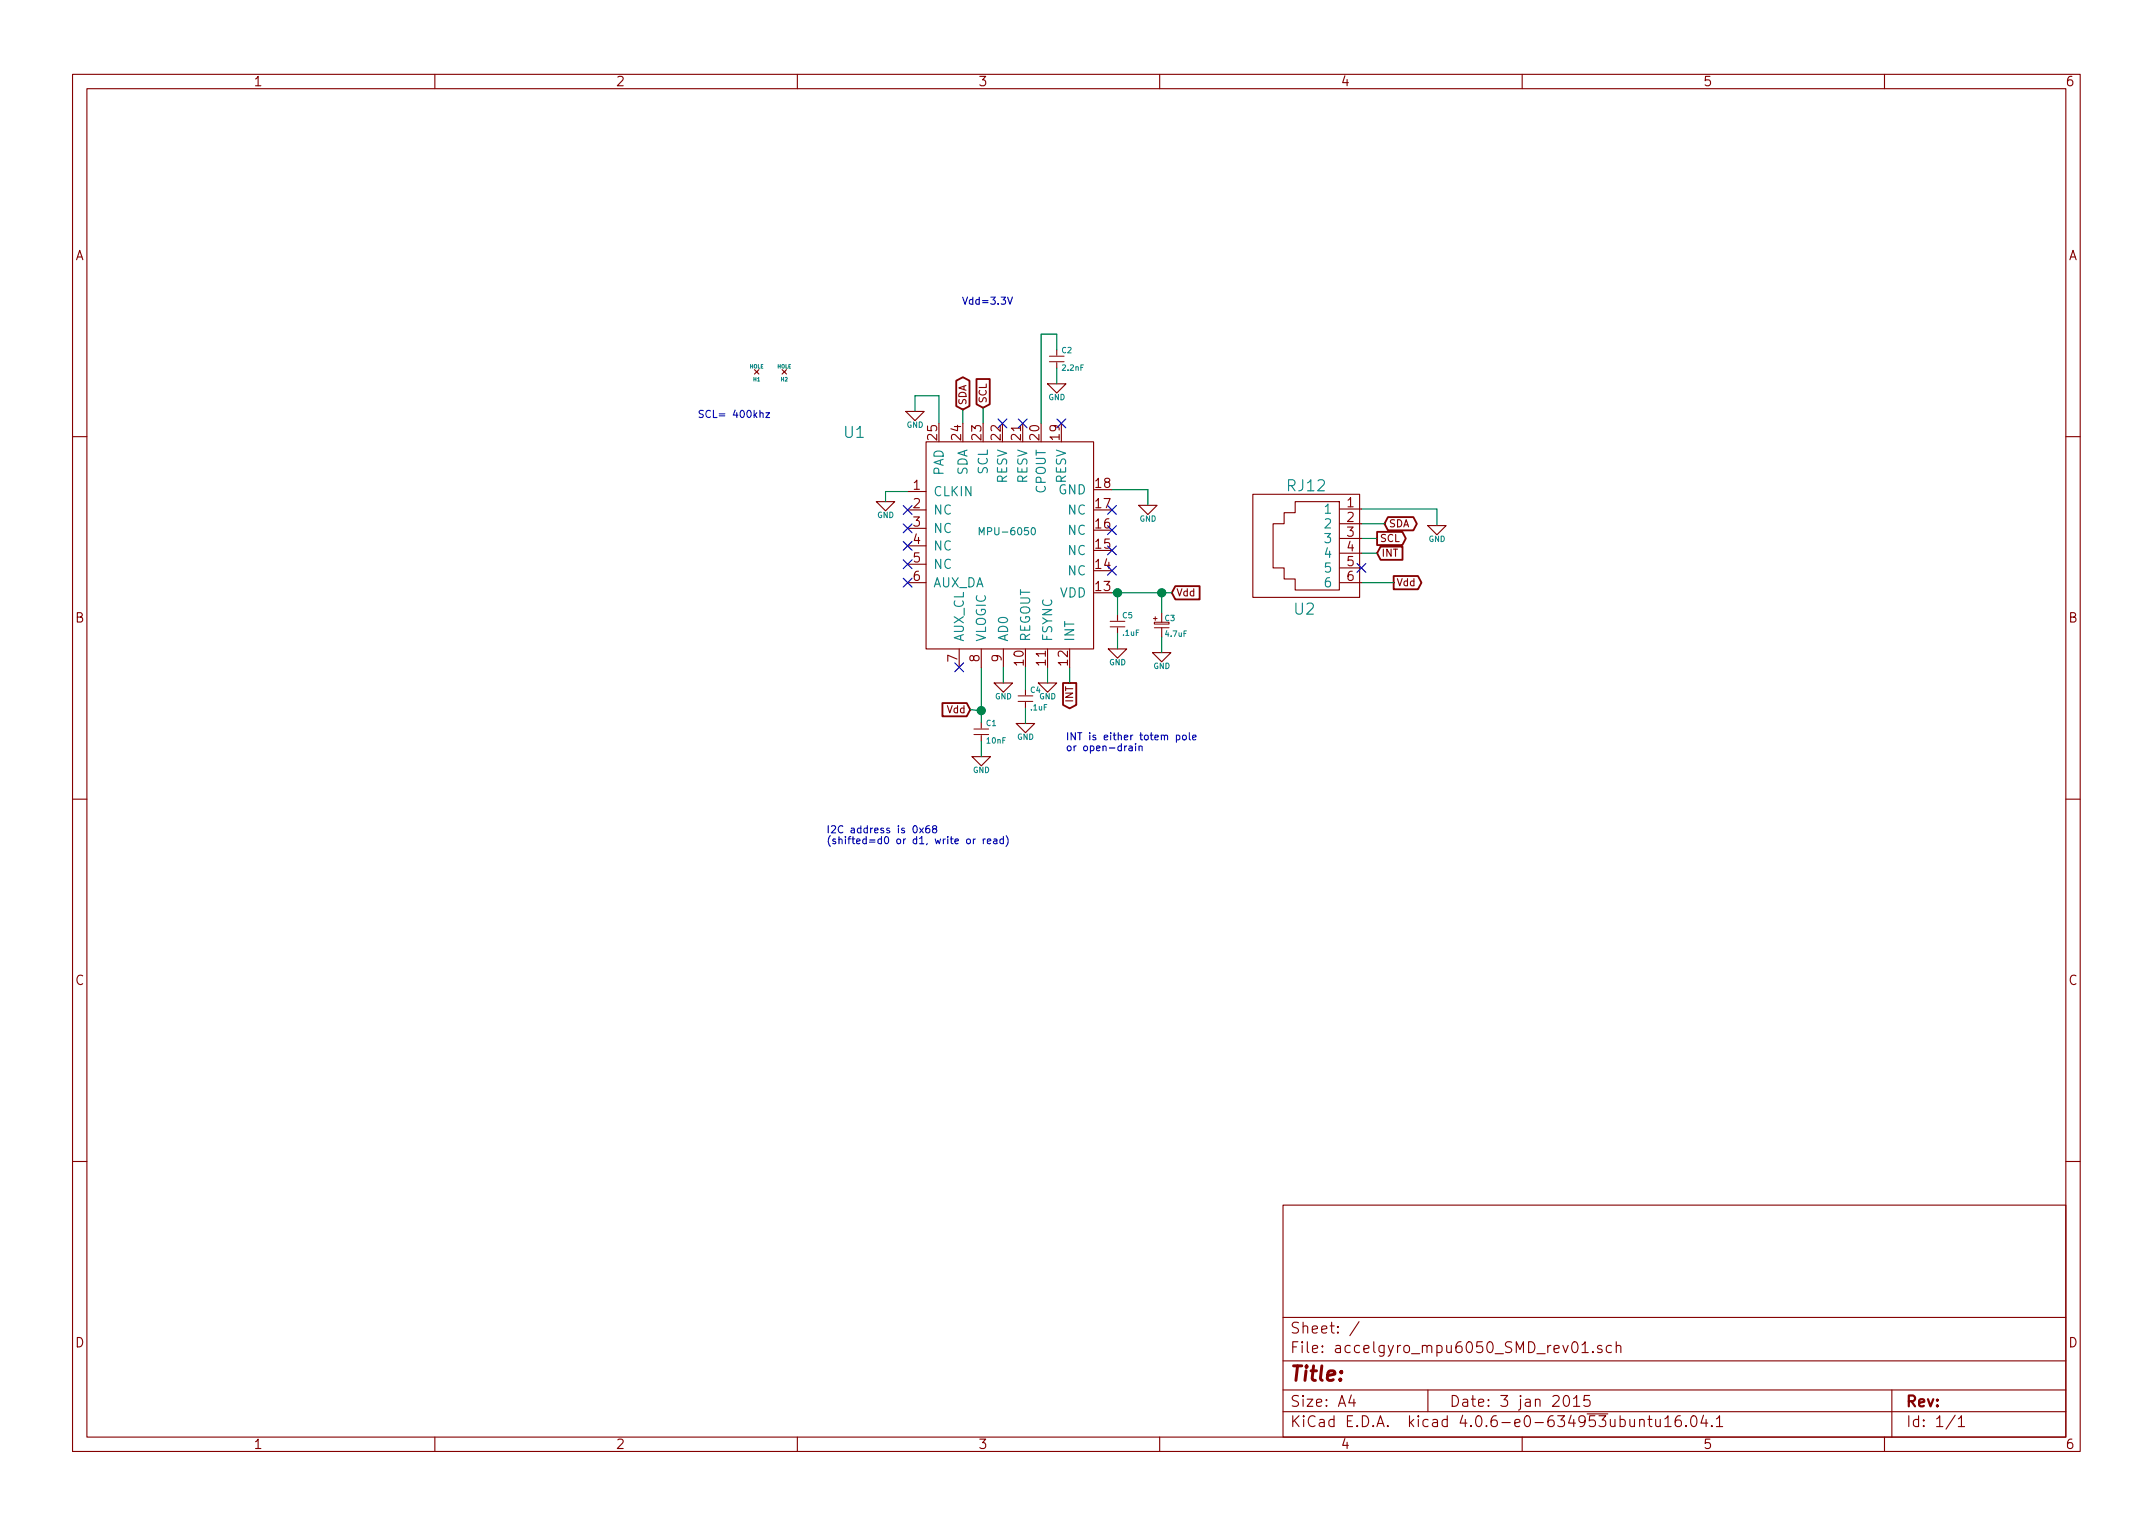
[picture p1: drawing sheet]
EESchema Schematic File Version 2
LIBS:ted_capacitors
LIBS:ted_connectors
LIBS:TED_led
LIBS:ted_power
LIBS:ted_regulators
LIBS:ted_resistors
LIBS:ted_switches
LIBS:TED_transformer
LIBS:ted_transistor
LIBS:TED_zener
LIBS:ted_ic
LIBS:ted_inductors
LIBS:ted_crystals
LIBS:device
LIBS:ted_diodes
LIBS:TED_holes
LIBS:accelgyro_mpu6050_SMD_rev01-cache
EELAYER 25 0
EELAYER END
$Descr A4 11693 8268
encoding utf-8
Sheet 1 1
Title ""
Date "3 jan 2015"
Rev ""
Comp ""
Comment1 ""
Comment2 ""
Comment3 ""
Comment4 ""
$EndDescr
Text GLabel 7480 2915 2    39   Output ~ 0
SCL
Wire Wire Line
	7395 2915 7480 2915
Text GLabel 7570 3155 2    39   Output ~ 0
Vdd
$Comp
L GND #PWR01
U 1 1
P 7805 2845
F 0 "#PWR01" H 7805 2920 30  0001 C CNN
F 1 "GND" H 7805 2775 30  0000 C CNN
F 2 "" H 7805 2845 60  0000 C CNN
F 3 "" H 7805 2845 60  0000 C CNN
	1    7805 2845
	1    0    0    -1  
$EndComp
Wire Wire Line
	7395 2755 7805 2755
Wire Wire Line
	7805 2755 7805 2845
Wire Wire Line
	7395 3155 7570 3155
Text GLabel 7520 2835 2    39   BiDi ~ 0
SDA
Wire Wire Line
	7395 2835 7520 2835
Text GLabel 7480 2995 2    39   Input ~ 0
INT
Wire Wire Line
	7480 2995 7395 2995
$Comp
L C(small) C1
U 1 1
P 5330 3965
F 0 "C1" H 5355 4015 30  0000 L CNN
F 1 "10nF" H 5355 3920 30  0000 L CNN
F 2 "ted_capacitors:TED_SM0603_C" H 5330 3965 60  0001 C CNN
F 3 "" H 5330 3965 60  0000 C CNN
	1    5330 3965
	1    0    0    -1  
$EndComp
$Comp
L GND #PWR02
U 1 1
P 6310 3535
F 0 "#PWR02" H 6310 3610 30  0001 C CNN
F 1 "GND" H 6310 3465 30  0000 C CNN
F 2 "" H 6310 3535 60  0000 C CNN
F 3 "" H 6310 3535 60  0000 C CNN
	1    6310 3535
	1    0    0    -1  
$EndComp
Wire Wire Line
	6310 3450 6310 3535
Wire Wire Line
	5330 3615 5330 3915
$Comp
L C(small) C4
U 1 1
P 5570 3785
F 0 "C4" H 5595 3835 30  0000 L CNN
F 1 ".1uF" H 5595 3740 30  0000 L CNN
F 2 "ted_capacitors:TED_SM0603_C" H 5570 3785 60  0001 C CNN
F 3 "" H 5570 3785 60  0000 C CNN
	1    5570 3785
	1    0    0    -1  
$EndComp
$Comp
L GND #PWR03
U 1 1
P 5570 3920
F 0 "#PWR03" H 5570 3995 30  0001 C CNN
F 1 "GND" H 5570 3850 30  0000 C CNN
F 2 "" H 5570 3920 60  0000 C CNN
F 3 "" H 5570 3920 60  0000 C CNN
	1    5570 3920
	1    0    0    -1  
$EndComp
Wire Wire Line
	5570 3835 5570 3920
Text GLabel 5810 3700 3    39   Output ~ 0
INT
Wire Wire Line
	5810 3700 5810 3615
$Comp
L GND #PWR04
U 1 1
P 5330 4100
F 0 "#PWR04" H 5330 4175 30  0001 C CNN
F 1 "GND" H 5330 4030 30  0000 C CNN
F 2 "" H 5330 4100 60  0000 C CNN
F 3 "" H 5330 4100 60  0000 C CNN
	1    5330 4100
	1    0    0    -1  
$EndComp
Wire Wire Line
	5330 4015 5330 4100
$Comp
L HOLE H1
U 1 1
P 4110 2010
F 0 "H1" H 4110 1970 20  0000 C CNN
F 1 "HOLE" H 4110 2040 20  0000 C CNN
F 2 "ted_holes:TED_Hole_3mm" H 4110 2010 60  0001 C CNN
F 3 "" H 4110 2010 60  0000 C CNN
	1    4110 2010
	1    0    0    -1  
$EndComp
Text Notes 5225 1645 0    39   ~ 0
Vdd=3.3V
Text GLabel 5340 2205 1    39   Input ~ 0
SCL
Wire Wire Line
	5340 2290 5340 2205
Text GLabel 5230 2215 1    39   BiDi ~ 0
SDA
Wire Wire Line
	5230 2290 5230 2215
Text Notes 4490 4575 0    39   ~ 0
I2C address is 0x68 \n(shifted=d0 or d1, write or read)
Text Notes 5790 4070 0    39   ~ 0
INT is either totem pole\nor open-drain
Text Notes 3790 2260 0    39   ~ 0
SCL= 400khz
$Comp
L RJ12 U2
U 1 1
P 7085 2955
F 0 "U2" H 7085 2615 60  0000 C CNN
F 1 "RJ12" H 7095 3285 60  0000 C CNN
F 2 "ted_connectors:TED_RJ12_855135002" H 7085 2955 60  0001 C CNN
F 3 "" H 7085 2955 60  0000 C CNN
	1    7085 2955
	1    0    0    -1  
$EndComp
$Comp
L HOLE H2
U 1 1
P 4260 2010
F 0 "H2" H 4260 1970 20  0000 C CNN
F 1 "HOLE" H 4260 2040 20  0000 C CNN
F 2 "ted_holes:TED_Hole_3mm" H 4260 2010 60  0001 C CNN
F 3 "" H 4260 2010 60  0000 C CNN
	1    4260 2010
	1    0    0    -1  
$EndComp
$Comp
L C_POL_small C3
U 1 1
P 6310 3390
F 0 "C3" H 6325 3435 30  0000 L CNN
F 1 "4.7uF" H 6325 3350 30  0000 L CNN
F 2 "ted_capacitors:TED_SM3216_1206_ELEC_C" H 6310 3390 60  0001 C CNN
F 3 "~" H 6310 3390 60  0000 C CNN
	1    6310 3390
	1    0    0    -1  
$EndComp
$Comp
L GND #PWR05
U 1 1
P 5690 3700
F 0 "#PWR05" H 5690 3775 30  0001 C CNN
F 1 "GND" H 5690 3630 30  0000 C CNN
F 2 "" H 5690 3700 60  0000 C CNN
F 3 "" H 5690 3700 60  0000 C CNN
	1    5690 3700
	1    0    0    -1  
$EndComp
Wire Wire Line
	5690 3615 5690 3700
$Comp
L MPU-6050 U1
U 1 1
P 5500 2915
F 0 "U1" H 4640 3495 60  0000 C CNN
F 1 "MPU-6050" H 5470 2955 39  0000 C CNN
F 2 "ted_ICs:TED_QFN24+1_NO_PASTE" H 5500 2915 60  0001 C CNN
F 3 "" H 5500 2915 60  0000 C CNN
	1    5500 2915
	1    0    0    -1  
$EndComp
Text GLabel 6365 3210 2    39   Input ~ 0
Vdd
Wire Wire Line
	6040 3210 6365 3210
$Comp
L GND #PWR06
U 1 1
P 6235 2735
F 0 "#PWR06" H 6235 2810 30  0001 C CNN
F 1 "GND" H 6235 2665 30  0000 C CNN
F 2 "" H 6235 2735 60  0000 C CNN
F 3 "" H 6235 2735 60  0000 C CNN
	1    6235 2735
	1    0    0    -1  
$EndComp
Wire Wire Line
	6235 2650 6235 2735
Wire Wire Line
	6040 2650 6235 2650
NoConn ~ 6040 2760
NoConn ~ 6040 2870
NoConn ~ 6040 2980
NoConn ~ 6040 3090
NoConn ~ 4930 3055
NoConn ~ 4930 2955
NoConn ~ 4930 2860
NoConn ~ 4930 2760
$Comp
L GND #PWR07
U 1 1
P 4810 2715
F 0 "#PWR07" H 4810 2790 30  0001 C CNN
F 1 "GND" H 4810 2645 30  0000 C CNN
F 2 "" H 4810 2715 60  0000 C CNN
F 3 "" H 4810 2715 60  0000 C CNN
	1    4810 2715
	1    0    0    -1  
$EndComp
Wire Wire Line
	4810 2660 4810 2715
Wire Wire Line
	4930 2660 4810 2660
Text GLabel 5270 3845 0    39   Input ~ 0
Vdd
Connection ~ 5330 3850
Wire Wire Line
	5570 3735 5570 3615
Wire Wire Line
	5330 3850 5270 3845
$Comp
L C(small) C5
U 1 1
P 6070 3380
F 0 "C5" H 6095 3430 30  0000 L CNN
F 1 ".1uF" H 6095 3335 30  0000 L CNN
F 2 "ted_capacitors:TED_SM0603_C" H 6070 3380 60  0001 C CNN
F 3 "" H 6070 3380 60  0000 C CNN
	1    6070 3380
	1    0    0    -1  
$EndComp
$Comp
L GND #PWR08
U 1 1
P 6070 3515
F 0 "#PWR08" H 6070 3590 30  0001 C CNN
F 1 "GND" H 6070 3445 30  0000 C CNN
F 2 "" H 6070 3515 60  0000 C CNN
F 3 "" H 6070 3515 60  0000 C CNN
	1    6070 3515
	1    0    0    -1  
$EndComp
Wire Wire Line
	6070 3430 6070 3515
Wire Wire Line
	6070 3330 6070 3210
Connection ~ 6070 3210
$Comp
L C(small) C2
U 1 1
P 5740 1940
F 0 "C2" H 5765 1990 30  0000 L CNN
F 1 "2.2nF" H 5765 1895 30  0000 L CNN
F 2 "ted_capacitors:TED_SM0603_C" H 5740 1940 60  0001 C CNN
F 3 "" H 5740 1940 60  0000 C CNN
	1    5740 1940
	1    0    0    -1  
$EndComp
$Comp
L GND #PWR09
U 1 1
P 5740 2075
F 0 "#PWR09" H 5740 2150 30  0001 C CNN
F 1 "GND" H 5740 2005 30  0000 C CNN
F 2 "" H 5740 2075 60  0000 C CNN
F 3 "" H 5740 2075 60  0000 C CNN
	1    5740 2075
	1    0    0    -1  
$EndComp
Wire Wire Line
	5740 1990 5740 2075
Wire Wire Line
	5655 2290 5655 1805
Wire Wire Line
	5655 1805 5740 1805
Wire Wire Line
	5740 1805 5740 1890
NoConn ~ 5765 2290
NoConn ~ 5555 2290
NoConn ~ 5445 2290
NoConn ~ 7395 3075
$Comp
L GND #PWR010
U 1 1
P 5450 3700
F 0 "#PWR010" H 5450 3775 30  0001 C CNN
F 1 "GND" H 5450 3630 30  0000 C CNN
F 2 "" H 5450 3700 60  0000 C CNN
F 3 "" H 5450 3700 60  0000 C CNN
	1    5450 3700
	1    0    0    -1  
$EndComp
Wire Wire Line
	5450 3615 5450 3700
NoConn ~ 4930 3155
NoConn ~ 5210 3615
Wire Wire Line
	6310 3320 6310 3210
Connection ~ 6310 3210
$Comp
L GND #PWR011
U 1 1
P 4970 2225
F 0 "#PWR011" H 4970 2300 30  0001 C CNN
F 1 "GND" H 4970 2155 30  0000 C CNN
F 2 "" H 4970 2225 60  0000 C CNN
F 3 "" H 4970 2225 60  0000 C CNN
	1    4970 2225
	1    0    0    -1  
$EndComp
Wire Wire Line
	4970 2140 4970 2225
Wire Wire Line
	5100 2290 5100 2140
Wire Wire Line
	5100 2140 4970 2140
$EndSCHEMATC
